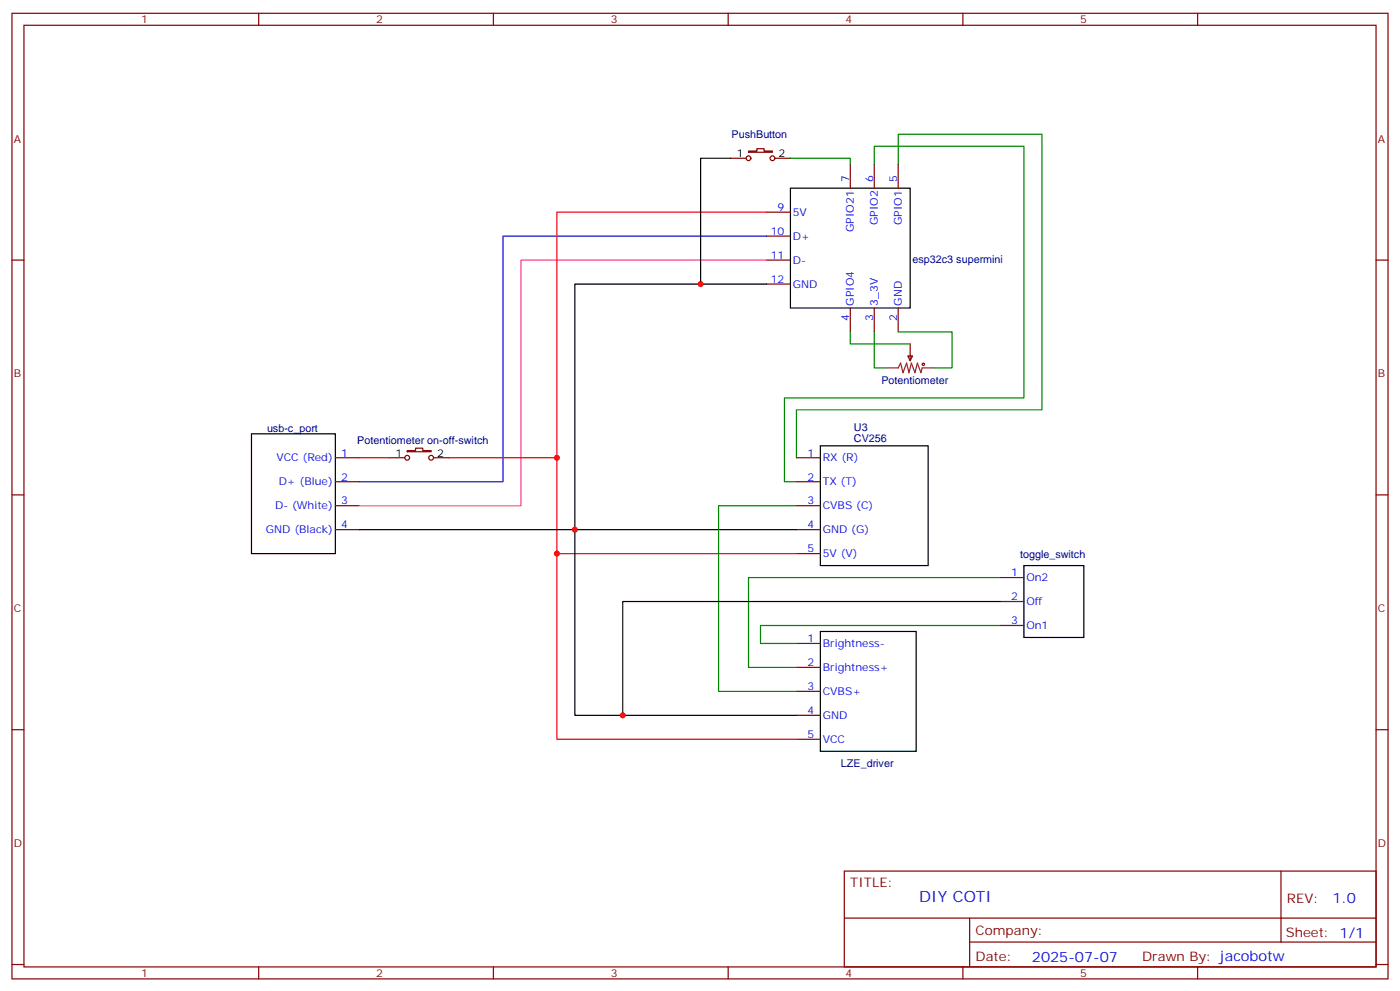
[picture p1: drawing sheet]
<svg xmlns="http://www.w3.org/2000/svg" width="412mm" height="292mm" viewBox="0 0 412 292" stroke-linecap="round" stroke-linejoin="round" font-family="sans-serif">
<g fill="none" stroke="#870000" stroke-width=".35">
<path d="M3.5 3.9h405.4v284.4h-405.4zM7.1 7.4h398.2v277.3h-398.2zM76.2 3.9v3.5M145.3 3.9v3.5M214.5 3.9v3.5M283.6 3.9v3.5M352.8 3.9v3.5M215.2 46.6h4.6M220.5 44.5h2.5v-.7h2.1v.7h2.4v.3h-7zM228.2 46.6h4.6M250.5 48.4v7M257.5 48.4v7"/>
<path d="M264.6 48.4v7M3.5 76.6h3.6M225.8 76.6h7M225.8 62.5h7M225.8 69.5h7M405.3 76.6h3.6M225.8 83.6h7M250.5 90.7v7.1M257.5 90.7v7.1M264.6 90.7v7.1M267.4 104.8h1.4l-.7 1.4zM268.1 101.3v4.9"/>
<path d="M98.8 134.8h7M114.7 134.8h4.5M119.9 132.7h2.5v-.7h2.1v.7h2.5v.3h-7.1zM127.7 134.8h4.6M234.6 134.8h7.1M3.5 145.7h3.6M98.8 141.9h7M98.8 148.9h7M98.8 156h7M234.6 141.9h7.1M234.6 148.9h7.1M234.6 156h7.1"/>
<path d="M405.3 145.7h3.6M234.6 163h7.1M294.6 170.1h7M294.6 177.1h7M234.6 189.5h7.1M234.6 196.5h7.1M294.6 184.2h7M3.5 214.9h3.6M234.6 203.6h7.1M234.6 210.6h7.1M234.6 217.7h7.1M405.3 214.9h3.6"/>
<path d="M248.7 256.5h156.6v28.2h-156.6zM377.3 256.5v20.9M248.7 270.4h156.5M285.6 277.4h119.6M285.6 270.4v14.1M3.5 284h3.6M76.2 284.7v3.6M145.3 284.7v3.6M214.5 284.7v3.6M283.6 284.7v3.6M352.8 284.7v3.6M405.3 284h3.6"/>
<circle cx="220.5" cy="46.6" r=".71"/>
<circle cx="227.5" cy="46.6" r=".71"/>
<circle cx="119.9" cy="134.8" r=".71"/>
<circle cx="127" cy="134.8" r=".71"/>
</g>
<path d="M215.2 46.6h-8.8v37M232.8 55.4h35.3v35.3h-35.3zM225.8 83.6h-56.5v127h65.3M74.1 127.7h24.7v35.3h-24.7zM241.7 131.3h31.7v35.2h-31.7zM105.8 156h128.8M294.6 177.1h-111.2v33.5M301.6 166.5h17.7v21.2h-17.7zM241.7 185.9h28.2v35.3h-28.2z" fill="none" stroke="#000" stroke-width=".35"/>
<path d="M225.8 62.5h-61.8v72.3h-31.7M105.8 134.8h8.9M164 134.8v82.9h70.6M164 163h70.6" fill="none" stroke="#f00" stroke-width=".35"/>
<path d="M225.8 69.5h-77.6v72.4h-42.4" fill="none" stroke="#00c" stroke-width=".35"/>
<path d="M225.8 76.6h-72.3v72.3h-47.7" fill="none" stroke="#f39" stroke-width=".35"/>
<circle cx="272" cy="107.3" r=".35" fill="none" stroke="#a10000" stroke-width=".35"/>
<path d="M261.1 108.3h3.5l.7-1.4 .7 2.8 1.1-2.8 .7 2.8 .7-2.8 1 2.8 .7-2.8 1.1 2.8 .3-1.4h3.6" fill="none" stroke="#8c2424" stroke-width=".35"/>
<path d="M232.8 46.6h17.7v1.8M257.5 48.4v-5.3h44.1v74.1h-70.5v24.7h3.5M264.6 48.4v-8.9h42.3v81.2h-72.3v14.1M250.5 97.8v3.5h17.6M257.5 97.8v10.5h3.6M264.6 97.8h15.9v10.5h-5.3M234.6 148.9h-22.9v54.7h22.9M294.6 170.1h-74.1v26.4h14.1M294.6 184.2h-70.6v5.3h10.6" fill="none" stroke="#008700" stroke-width=".35"/>
<g fill="#c00">
<circle cx="164" cy="163" r=".88"/>
<circle cx="169.3" cy="156" r=".88"/>
<circle cx="164" cy="134.8" r=".88"/>
<circle cx="206.4" cy="83.6" r=".88"/>
<circle cx="183.4" cy="210.6" r=".88"/>
</g>
<text font-size="4.6" fill="#00f" x="270.8" y="265.5">DIY COTI</text>
<g font-size="4.2" fill="#00f">
<text x="392.5" y="265.8">1.0</text>
<text x="304" y="283.1">2025-07-07</text>
</g>
<g font-size="3.9" fill="#800">
<text x="250.5" y="261.1">TITLE:</text>
<text x="379.1" y="265.8">REV:</text>
<text x="287.4" y="275.3">Company:</text>
<text x="378.7" y="275.9">Sheet: 1/1</text>
<text x="287.4" y="283">Date:</text>
<text x="336.4" y="283.1">Drawn By: jacobotw</text>
</g>
<g font-size="3.2" fill="#800">
<text x="41.6" y="6.9">1</text>
<text x="110.8" y="6.9">2</text>
<text x="179.9" y="6.9">3</text>
<text x="249.1" y="6.9">4</text>
<text x="318.2" y="6.9">5</text>
<text x="4.1" y="42">A</text>
<text x="405.9" y="42">A</text>
<text x="4.1" y="111.2">B</text>
<text x="405.9" y="111.2">B</text>
<text x="4.1" y="180.3">C</text>
<text x="405.9" y="180.3">C</text>
<text x="4.1" y="249.4">D</text>
<text x="405.9" y="249.4">D</text>
<text x="41.6" y="287.7">1</text>
<text x="110.8" y="287.7">2</text>
<text x="179.9" y="287.7">3</text>
<text x="249.1" y="287.7">4</text>
<text x="318.2" y="287.7">5</text>
</g>
<g font-size="3.2" fill="#000080">
<text x="215.5" y="40.8">PushButton</text>
<text x="268.8" y="77.4">esp32c3 supermini</text>
<text x="259.6" y="113">Potentiometer</text>
<text x="78.7" y="127.1">usb-c_port</text>
<text x="105.2" y="130.6">Potentiometer on-off-switch</text>
<text x="251.5" y="130.1">CV256</text>
<text x="251.5" y="127">U3</text>
<text x="300.5" y="164.2">toggle_switch</text>
<text x="247.7" y="225.9">LZE_driver</text>
</g>
<g font-size="3.2">
<text x="217.1" y="46.2">1</text>
<text x="229.3" y="46.2">2</text>
<text x="116.5" y="134.4">1</text>
<text x="128.8" y="134.4">2</text>
</g>
<g font-size="3.2" fill="#00f">
<text x="250.1" y="53.7" transform="rotate(-90 250.1 53.7)">7</text>
<text x="257.2" y="53.7" transform="rotate(-90 257.2 53.7)">6</text>
<text x="264.2" y="53.7" transform="rotate(-90 264.2 53.7)">5</text>
<text x="229.1" y="62.1">9</text>
<text x="233.5" y="63.5">5V</text>
<text x="227" y="69.2">10</text>
<text x="233.5" y="70.6">D+</text>
<text x="251.5" y="68.4" transform="rotate(-90 251.5 68.4)">GPIO21</text>
<text x="258.6" y="66.4" transform="rotate(-90 258.6 66.4)">GPIO2</text>
<text x="265.6" y="66.4" transform="rotate(-90 265.6 66.4)">GPIO1</text>
<text x="227" y="76.2">11</text>
<text x="233.5" y="77.6">D-</text>
<text x="227" y="83.3">12</text>
<text x="233.5" y="84.7">GND</text>
<text x="251.5" y="90" transform="rotate(-90 251.5 90)">GPIO4</text>
<text x="258.6" y="90" transform="rotate(-90 258.6 90)">3_3V</text>
<text x="265.6" y="90" transform="rotate(-90 265.6 90)">GND</text>
<text x="250.1" y="94.5" transform="rotate(-90 250.1 94.5)">4</text>
<text x="257.2" y="94.5" transform="rotate(-90 257.2 94.5)">3</text>
<text x="264.2" y="94.5" transform="rotate(-90 264.2 94.5)">2</text>
<text x="81.4" y="135.9">VCC (Red)</text>
<text x="100.5" y="134.4">1</text>
<text x="237.9" y="134.4">1</text>
<text x="242.4" y="135.9">RX (R)</text>
<text x="82.1" y="142.9">D+ (Blue)</text>
<text x="100.5" y="141.5">2</text>
<text x="237.9" y="141.5">2</text>
<text x="242.4" y="142.9">TX (T)</text>
<text x="81" y="150">D- (White)</text>
<text x="100.5" y="148.6">3</text>
<text x="237.9" y="148.6">3</text>
<text x="242.4" y="150">CVBS (C)</text>
<text x="100.5" y="155.6">4</text>
<text x="237.9" y="155.6">4</text>
<text x="78.3" y="157">GND (Black)</text>
<text x="242.4" y="157">GND (G)</text>
<text x="237.9" y="162.7">5</text>
<text x="242.4" y="164.1">5V (V)</text>
<text x="297.8" y="169.7">1</text>
<text x="302.3" y="171.1">On2</text>
<text x="297.8" y="176.8">2</text>
<text x="302.3" y="178.2">Off</text>
<text x="297.8" y="183.8">3</text>
<text x="302.3" y="185.2">On1</text>
<text x="237.9" y="189.1">1</text>
<text x="242.4" y="190.5">Brightness-</text>
<text x="237.9" y="196.2">2</text>
<text x="242.4" y="197.6">Brightness+</text>
<text x="237.9" y="203.2">3</text>
<text x="242.4" y="204.6">CVBS+</text>
<text x="237.9" y="210.3">4</text>
<text x="242.4" y="211.7">GND</text>
<text x="237.9" y="217.3">5</text>
<text x="242.4" y="218.8">VCC</text>
</g>
</svg>
